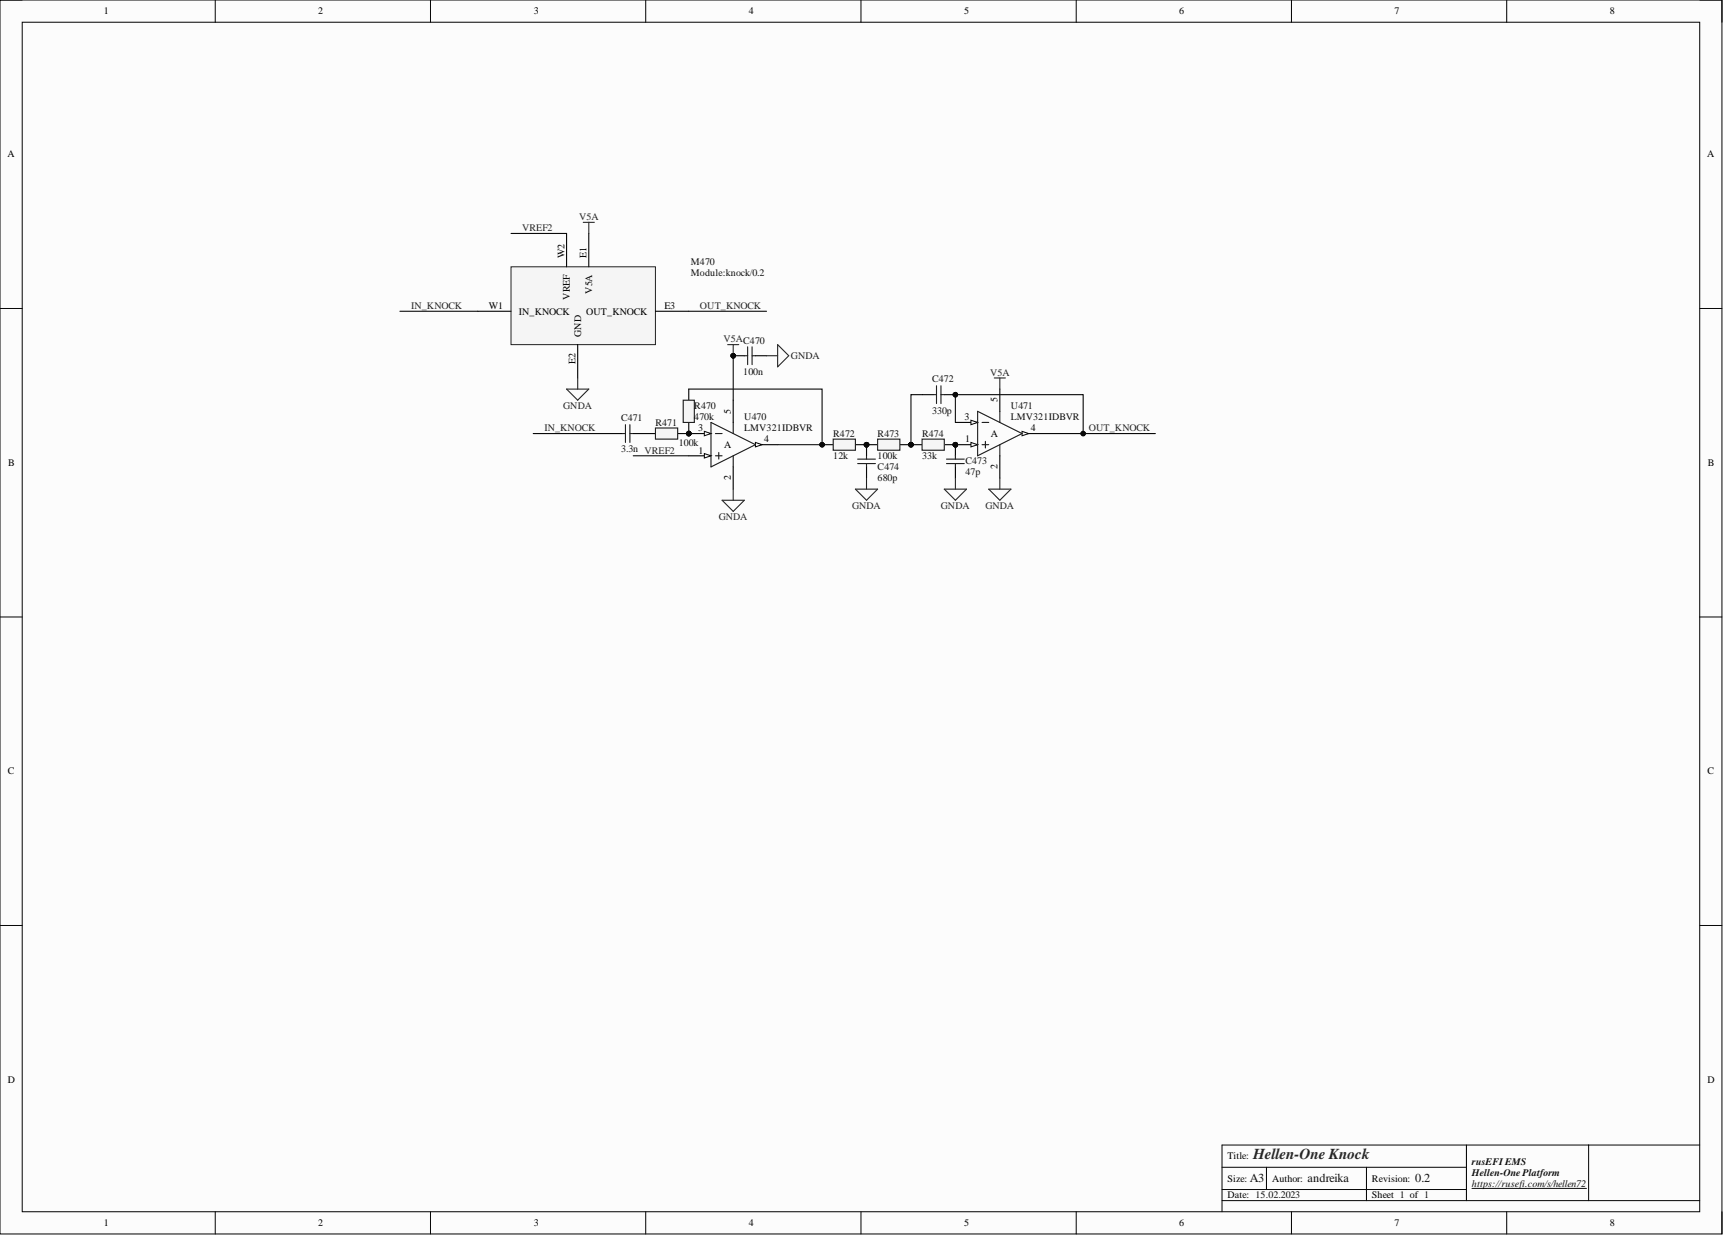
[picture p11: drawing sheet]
<svg xmlns="http://www.w3.org/2000/svg" width="393mm" height="282mm" viewBox="0 0 393 282" stroke-linecap="round" stroke-linejoin="round" font-family="sans-serif">
<path d="M0 0h393.1v281.6h-393.1z" fill-rule="evenodd" fill="#fcfcfc"/>
<path d="M0 0h393.1v281.6h-393.1z" fill="none" stroke="#000" stroke-width=".23"/>
<path d="M5.1 5.1h382.9v271.5h-382.9z" fill-rule="evenodd" fill="#fcfcfc"/>
<g fill="none" stroke="#000" stroke-width=".23">
<path d="M0 0h5.1M49.1 0v5.1M98.3 0v5.1M147.4 0v5.1M196.6 0v5.1M245.7 0v5.1M294.8 0v5.1M344 0v5.1M388 0h5.1v5.1M5.1 5.1h382.9v271.5h-382.9zM0 70.4h5.1M388 70.4h5.1"/>
<path d="M0 140.8h5.1M388 140.8h5.1M0 211.2h5.1M388 211.2h5.1M49.1 276.6v5M98.3 276.6v5M147.4 276.6v5M196.6 276.6v5M245.7 276.6v5M279 266.4h55.8M279 274h109M279 271.5h55.8"/>
<path d="M289.1 266.4v5.1M294.8 276.6v5M311.9 266.4v7.6M334.8 261.3v12.7M344 276.6v5M362.7 261.3v12.7M388 261.3h-109v15.3M393.1 276.6v5"/>
</g>
<path d="M336 271.2h26.2" fill="none" stroke="#0e0e0e" stroke-width=".23"/>
<circle cx="157.2" cy="99" r=".51" fill="#0e0e0e"/>
<circle cx="157.2" cy="99" r=".51" fill="none" stroke="#0e0e0e" stroke-width=".23"/>
<path d="M147.1 99h2.5M154.7 99h2.5" fill="none" stroke="#000" stroke-width=".25"/>
<circle cx="157.2" cy="99" r=".51" fill="#0e0e0e"/>
<circle cx="157.2" cy="99" r=".51" fill="none" stroke="#0e0e0e" stroke-width=".23"/>
<path d="M149.6 97.7h5.1v2.5h-5.1z" fill-rule="evenodd" fill="#f5f5f5"/>
<path d="M149.6 97.7h5.1v2.5h-5.1z" fill="none" stroke="#1c1c1c" stroke-width=".25"/>
<circle cx="167.4" cy="81.2" r=".51" fill="#0e0e0e"/>
<circle cx="167.4" cy="81.2" r=".51" fill="none" stroke="#0e0e0e" stroke-width=".23"/>
<path d="M167.4 81.2h2.5" fill="none" stroke="#000" stroke-width=".25"/>
<circle cx="167.4" cy="81.2" r=".51" fill="#0e0e0e"/>
<circle cx="167.4" cy="81.2" r=".51" fill="none" stroke="#0e0e0e" stroke-width=".23"/>
<path d="M172.5 81.2h2.5" fill="none" stroke="#000" stroke-width=".25"/>
<path d="M170.7 79.2v4M171.7 79.2v4M169.9 81.2h.8M171.7 81.2h.8" fill="none" stroke="#1c1c1c" stroke-width=".25"/>
<circle cx="157.2" cy="99" r=".51" fill="#0e0e0e"/>
<circle cx="157.2" cy="99" r=".51" fill="none" stroke="#0e0e0e" stroke-width=".23"/>
<path d="M157.2 99h5.1" fill="none" stroke="#000" stroke-width=".25"/>
<path d="M160.8 98.4l1.5 .6-1.5 .5z" fill="#fbfbfb"/>
<path d="M160.8 98.4l1.5 .6-1.5 .5z" fill="none" stroke="#000" stroke-width=".23"/>
<circle cx="157.2" cy="99" r=".51" fill="#0e0e0e"/>
<circle cx="157.2" cy="99" r=".51" fill="none" stroke="#0e0e0e" stroke-width=".23"/>
<path d="M157.2 104h5.1" fill="none" stroke="#000" stroke-width=".25"/>
<path d="M160.8 103.5l1.5 .5-1.5 .5z" fill="#fbfbfb"/>
<path d="M160.8 103.5l1.5 .5-1.5 .5z" fill="none" stroke="#000" stroke-width=".23"/>
<path d="M172.5 101.5h5" fill="none" stroke="#000" stroke-width=".25"/>
<path d="M172.5 101l1.5 .5-1.5 .5z" fill="#fbfbfb"/>
<path d="M172.5 101l1.5 .5-1.5 .5z" fill="none" stroke="#000" stroke-width=".23"/>
<path d="M162.3 96.4l10.2 5.1-10.2 5.1zM163.3 99h1.6M167.4 96.4v2.6M163.3 104h1.6M164.1 103.3v1.5M167.4 104v2.6" fill="none" stroke="#1c1c1c" stroke-width=".25"/>
<path d="M167.4 91.3v5.1M167.4 106.6v5" fill="none" stroke="#000" stroke-width=".25"/>
<path d="M166.1 78.7h2.6M167.4 78.7v2.5" fill="none" stroke="#262626" stroke-width=".25"/>
<circle cx="167.4" cy="81.2" r=".51" fill="#0e0e0e"/>
<circle cx="167.4" cy="81.2" r=".51" fill="none" stroke="#0e0e0e" stroke-width=".23"/>
<circle cx="157.2" cy="99" r=".51" fill="#0e0e0e"/>
<circle cx="157.2" cy="99" r=".51" fill="none" stroke="#0e0e0e" stroke-width=".23"/>
<path d="M157.2 96.4v2.6" fill="none" stroke="#000" stroke-width=".25"/>
<circle cx="157.2" cy="99" r=".51" fill="#0e0e0e"/>
<circle cx="157.2" cy="99" r=".51" fill="none" stroke="#0e0e0e" stroke-width=".23"/>
<path d="M157.2 88.8v2.5" fill="none" stroke="#000" stroke-width=".25"/>
<path d="M156 91.3h2.5v5.1h-2.5z" fill-rule="evenodd" fill="#f5f5f5"/>
<path d="M156 91.3h2.5v5.1h-2.5z" fill="none" stroke="#1c1c1c" stroke-width=".25"/>
<path d="M157.2 88.8h30.5v12.7h-10.2M167.4 81.2v10.1M144.6 104h12.6" fill="none" stroke="#0e0e0e" stroke-width=".25"/>
<circle cx="167.4" cy="81.2" r=".51" fill="#0e0e0e"/>
<circle cx="167.4" cy="81.2" r=".51" fill="none" stroke="#0e0e0e" stroke-width=".23"/>
<path d="M139.5 99h2.5M144.6 99h2.5" fill="none" stroke="#000" stroke-width=".25"/>
<path d="M142 99h.8M142.8 96.9v4.1M143.8 96.9v4.1M143.8 99h.8" fill="none" stroke="#1c1c1c" stroke-width=".25"/>
<path d="M121.7 99h17.8" fill="none" stroke="#0e0e0e" stroke-width=".25"/>
<path d="M116.7 60.9h32.9v17.8h-32.9z" fill-rule="evenodd" fill="#f5f5f5"/>
<path d="M116.7 60.9h32.9v17.8h-32.9z" fill="none" stroke="#262626" stroke-width=".23"/>
<path d="M129.3 53.3v7.6M134.4 53.3v7.6M109.1 71h7.6M131.9 78.7v7.6M149.6 71h7.6M218.1 96.4h5.1" fill="none" stroke="#000" stroke-width=".25"/>
<path d="M116.7 53.3h12.6M91.3 71h17.8M157.2 71h17.8" fill="none" stroke="#0e0e0e" stroke-width=".25"/>
<path d="M133.1 50.7h2.6M134.4 50.7v2.6" fill="none" stroke="#262626" stroke-width=".25"/>
<path d="M221.7 95.9l1.5 .5-1.5 .5z" fill="#fbfbfb"/>
<path d="M221.7 95.9l1.5 .5-1.5 .5z" fill="none" stroke="#000" stroke-width=".23"/>
<path d="M218.1 101.5h5.1" fill="none" stroke="#000" stroke-width=".25"/>
<path d="M221.7 101l1.5 .5-1.5 .5z" fill="#fbfbfb"/>
<path d="M221.7 101l1.5 .5-1.5 .5z" fill="none" stroke="#000" stroke-width=".23"/>
<path d="M233.3 99h5.1" fill="none" stroke="#000" stroke-width=".25"/>
<path d="M233.3 98.4l1.5 .6-1.5 .5z" fill="#fbfbfb"/>
<path d="M233.3 98.4l1.5 .6-1.5 .5z" fill="none" stroke="#000" stroke-width=".23"/>
<path d="M223.2 93.9l10.1 5.1-10.1 5zM224.2 96.4h1.5M228.3 93.9v2.5M224.2 101.5h1.5M225 100.7v1.6M228.3 101.5v2.5" fill="none" stroke="#1c1c1c" stroke-width=".25"/>
<path d="M228.3 88.8v5.1M228.3 104v5.1" fill="none" stroke="#000" stroke-width=".25"/>
<path d="M227 86.3h2.5M228.3 86.3v2.5" fill="none" stroke="#262626" stroke-width=".25"/>
<path d="M218.1 96.4v-6.3h29.2v8.9" fill="none" stroke="#0e0e0e" stroke-width=".25"/>
<circle cx="247.3" cy="99" r=".51" fill="#0e0e0e"/>
<circle cx="247.3" cy="99" r=".51" fill="none" stroke="#0e0e0e" stroke-width=".23"/>
<circle cx="218.1" cy="90.1" r=".51" fill="#0e0e0e"/>
<circle cx="218.1" cy="90.1" r=".51" fill="none" stroke="#0e0e0e" stroke-width=".23"/>
<circle cx="218.1" cy="90.1" r=".51" fill="#0e0e0e"/>
<circle cx="218.1" cy="90.1" r=".51" fill="none" stroke="#0e0e0e" stroke-width=".23"/>
<path d="M210.5 90.1h2.5M215.6 90.1h2.5" fill="none" stroke="#000" stroke-width=".25"/>
<circle cx="218.1" cy="90.1" r=".51" fill="#0e0e0e"/>
<circle cx="218.1" cy="90.1" r=".51" fill="none" stroke="#0e0e0e" stroke-width=".23"/>
<path d="M213 90.1h.8M213.8 88v4.1M214.8 88v4.1M214.8 90.1h.8" fill="none" stroke="#1c1c1c" stroke-width=".25"/>
<path d="M238.4 99h25.4" fill="none" stroke="#0e0e0e" stroke-width=".25"/>
<circle cx="247.3" cy="99" r=".51" fill="#0e0e0e"/>
<circle cx="247.3" cy="99" r=".51" fill="none" stroke="#0e0e0e" stroke-width=".23"/>
<path d="M208 101.5h2.5M215.6 101.5h2.5" fill="none" stroke="#000" stroke-width=".25"/>
<path d="M210.5 100.2h5.1v2.6h-5.1z" fill-rule="evenodd" fill="#f5f5f5"/>
<path d="M210.5 100.2h5.1v2.6h-5.1z" fill="none" stroke="#1c1c1c" stroke-width=".25"/>
<path d="M197.8 101.5h2.6M205.4 101.5h2.6" fill="none" stroke="#000" stroke-width=".25"/>
<path d="M200.4 100.2h5v2.6h-5z" fill-rule="evenodd" fill="#f5f5f5"/>
<path d="M200.4 100.2h5v2.6h-5z" fill="none" stroke="#1c1c1c" stroke-width=".25"/>
<path d="M187.7 101.5h2.5M195.3 101.5h2.5" fill="none" stroke="#000" stroke-width=".25"/>
<path d="M190.2 100.2h5.1v2.6h-5.1z" fill-rule="evenodd" fill="#f5f5f5"/>
<path d="M190.2 100.2h5.1v2.6h-5.1zM195.8 104.8h4M195.8 105.8h4M197.8 104v.8M197.8 105.8v.8M216.1 104.8h4M216.1 105.8h4M218.1 104v.8M218.1 105.8v.8" fill="none" stroke="#1c1c1c" stroke-width=".25"/>
<path d="M210.5 90.1h-2.5v11.4" fill="none" stroke="#0e0e0e" stroke-width=".25"/>
<path d="M197.8 101.5v2.5M197.8 106.6v2.5M218.1 101.5v2.5M218.1 106.6v2.5" fill="none" stroke="#000" stroke-width=".25"/>
<path d="M177.5 78.7l2.6 2.5-2.6 2.5zM129.3 88.8h5.1l-2.5 2.5zM131.9 86.3v2.5M175 81.2h2.5M164.9 114.2h5l-2.5 2.5zM167.4 111.6v2.6M195.3 111.6h5.1l-2.6 2.6zM197.8 109.1v2.5M215.6 111.6h5l-2.5 2.6zM218.1 109.1v2.5M225.7 111.6h5.1l-2.5 2.6zM228.3 109.1v2.5" fill="none" stroke="#262626" stroke-width=".25"/>
<text font-size="3.5" fill="#262626" x="286.1" y="264.6">Hellen-One Knock</text>
<g font-size="2.8" fill="#0e0e0e">
<text x="285.3" y="269.9">A3</text>
<text x="298.5" y="269.9">andreika</text>
<text x="323.1" y="269.9">0.2</text>
</g>
<g font-size="2.3">
<text x="23.7" y="3.3">1</text>
<text x="72.6" y="3.3">2</text>
<text x="121.9" y="3.3">3</text>
<text x="170.9" y="3.3">4</text>
<text x="220.1" y="3.3">5</text>
<text x="269.2" y="3.3">6</text>
<text x="318.4" y="3.3">7</text>
<text x="367.5" y="3.3">8</text>
<text x="1.7" y="35.9">A</text>
<text x="389.7" y="35.9">A</text>
<text x="128.8" y="58.9" transform="rotate(-90 128.8 58.9)">W2</text>
<text x="133.9" y="58.9" transform="rotate(-90 133.9 58.9)">E1</text>
<text x="111.6" y="70.5">W1</text>
<text x="118.4" y="71.8">IN_KNOCK</text>
<text x="130.1" y="68.4" transform="rotate(-90 130.1 68.4)">VREF</text>
<text x="133.8" y="71.8">OUT_KNOCK</text>
<text x="135.2" y="67.1" transform="rotate(-90 135.2 67.1)">V5A</text>
<text x="151.7" y="70.5">E3</text>
<text x="132.6" y="76.9" transform="rotate(-90 132.6 76.9)">GND</text>
<text x="131.4" y="83.1" transform="rotate(-90 131.4 83.1)">E2</text>
<text x="166.9" y="94.4" transform="rotate(-90 166.9 94.4)">5</text>
<text x="220.2" y="95.9">3</text>
<text x="227.7" y="91.8" transform="rotate(-90 227.7 91.8)">5</text>
<text x="159.4" y="98.4">3</text>
<text x="174.5" y="101">4</text>
<text x="220.3" y="101">1</text>
<text x="226.2" y="99.7">A</text>
<text x="235.4" y="98.4">4</text>
<text x="1.9" y="106.4">B</text>
<text x="159.4" y="103.5">1</text>
<text x="165.4" y="102.3">A</text>
<text x="227.7" y="107.1" transform="rotate(-90 227.7 107.1)">2</text>
<text x="389.9" y="106.4">B</text>
<text x="166.9" y="109.6" transform="rotate(-90 166.9 109.6)">2</text>
<text x="1.8" y="176.8">C</text>
<text x="389.8" y="176.8">C</text>
<text x="1.8" y="247.2">D</text>
<text x="389.8" y="247.2">D</text>
<text x="280.2" y="264.6">Title:</text>
<text x="280.2" y="269.7">Size:</text>
<text x="290.4" y="269.7">Author:</text>
<text x="313.2" y="269.7">Revision:</text>
<text x="280.2" y="273.5">Date: 15.02.2023</text>
<text x="313.2" y="273.5">Sheet 1 of 1</text>
<text x="23.7" y="279.9">1</text>
<text x="72.6" y="279.9">2</text>
<text x="121.9" y="279.9">3</text>
<text x="170.9" y="279.9">4</text>
<text x="220.1" y="279.9">5</text>
<text x="269.2" y="279.9">6</text>
<text x="318.4" y="279.9">7</text>
<text x="367.5" y="279.9">8</text>
</g>
<g font-size="2.3" fill="#262626">
<text x="119.2" y="52.8">VREF2</text>
<text x="132.2" y="50.2">V5A</text>
<text x="93.8" y="70.5">IN_KNOCK</text>
<text x="159.8" y="70.5">OUT_KNOCK</text>
<text x="165.2" y="78.1">V5AC470</text>
<text x="180.6" y="82">GNDA</text>
<text x="226.1" y="85.8">V5A</text>
<text x="128.6" y="93.4">GNDA</text>
<text x="124.3" y="98.4">IN_KNOCK</text>
<text x="248.5" y="98.4">OUT_KNOCK</text>
<text x="164.1" y="118.7">GNDA</text>
<text x="194.5" y="116.2">GNDA</text>
<text x="214.8" y="116.2">GNDA</text>
<text x="225" y="116.2">GNDA</text>
</g>
<g font-size="2.3" fill="#0e0e0e">
<text x="157.7" y="60.4">M470</text>
<text x="157.7" y="62.9">Module:knock/0.2</text>
<text x="169.7" y="85.5">100n</text>
<text x="212.8" y="87.3">C472</text>
<text x="158.5" y="93.4">R470</text>
<text x="158.5" y="95.9">470k</text>
<text x="169.9" y="95.9">U470</text>
<text x="212.8" y="94.4">330p</text>
<text x="230.8" y="93.4">U471</text>
<text x="230.8" y="95.9">LMV321IDBVR</text>
<text x="141.8" y="96.2">C471</text>
<text x="149.6" y="97.2">R471</text>
<text x="155" y="101.7">100k</text>
<text x="169.9" y="98.4">LMV321IDBVR</text>
<text x="190.2" y="99.7">R472</text>
<text x="200.4" y="99.7">R473</text>
<text x="210.5" y="99.7">R474</text>
<text x="141.8" y="103.3">3.3n VREF2</text>
<text x="190.2" y="104.8">12k</text>
<text x="200.4" y="104.8">100k</text>
<text x="200.4" y="107.3">C474</text>
<text x="210.5" y="104.8">33k</text>
<text x="220.4" y="105.8">C473</text>
<text x="200.4" y="109.9">680p</text>
<text x="220.4" y="108.3">47p</text>
<text x="336" y="268.4">Hellen-One Platform</text>
<text x="336" y="265.9">rusEFI EMS</text>
<text x="336" y="271">https://rusefi.com/s/hellen72</text>
</g>
<g font-size="1.1" fill="#0e0e0e">
<text x="187" y="101.6">PIR47202</text>
<text x="194.7" y="101.6">PIR47201</text>
<text x="207.4" y="101.6">PIR47402</text>
<text x="215.2" y="101.6">PIR47401</text>
</g>
</svg>
